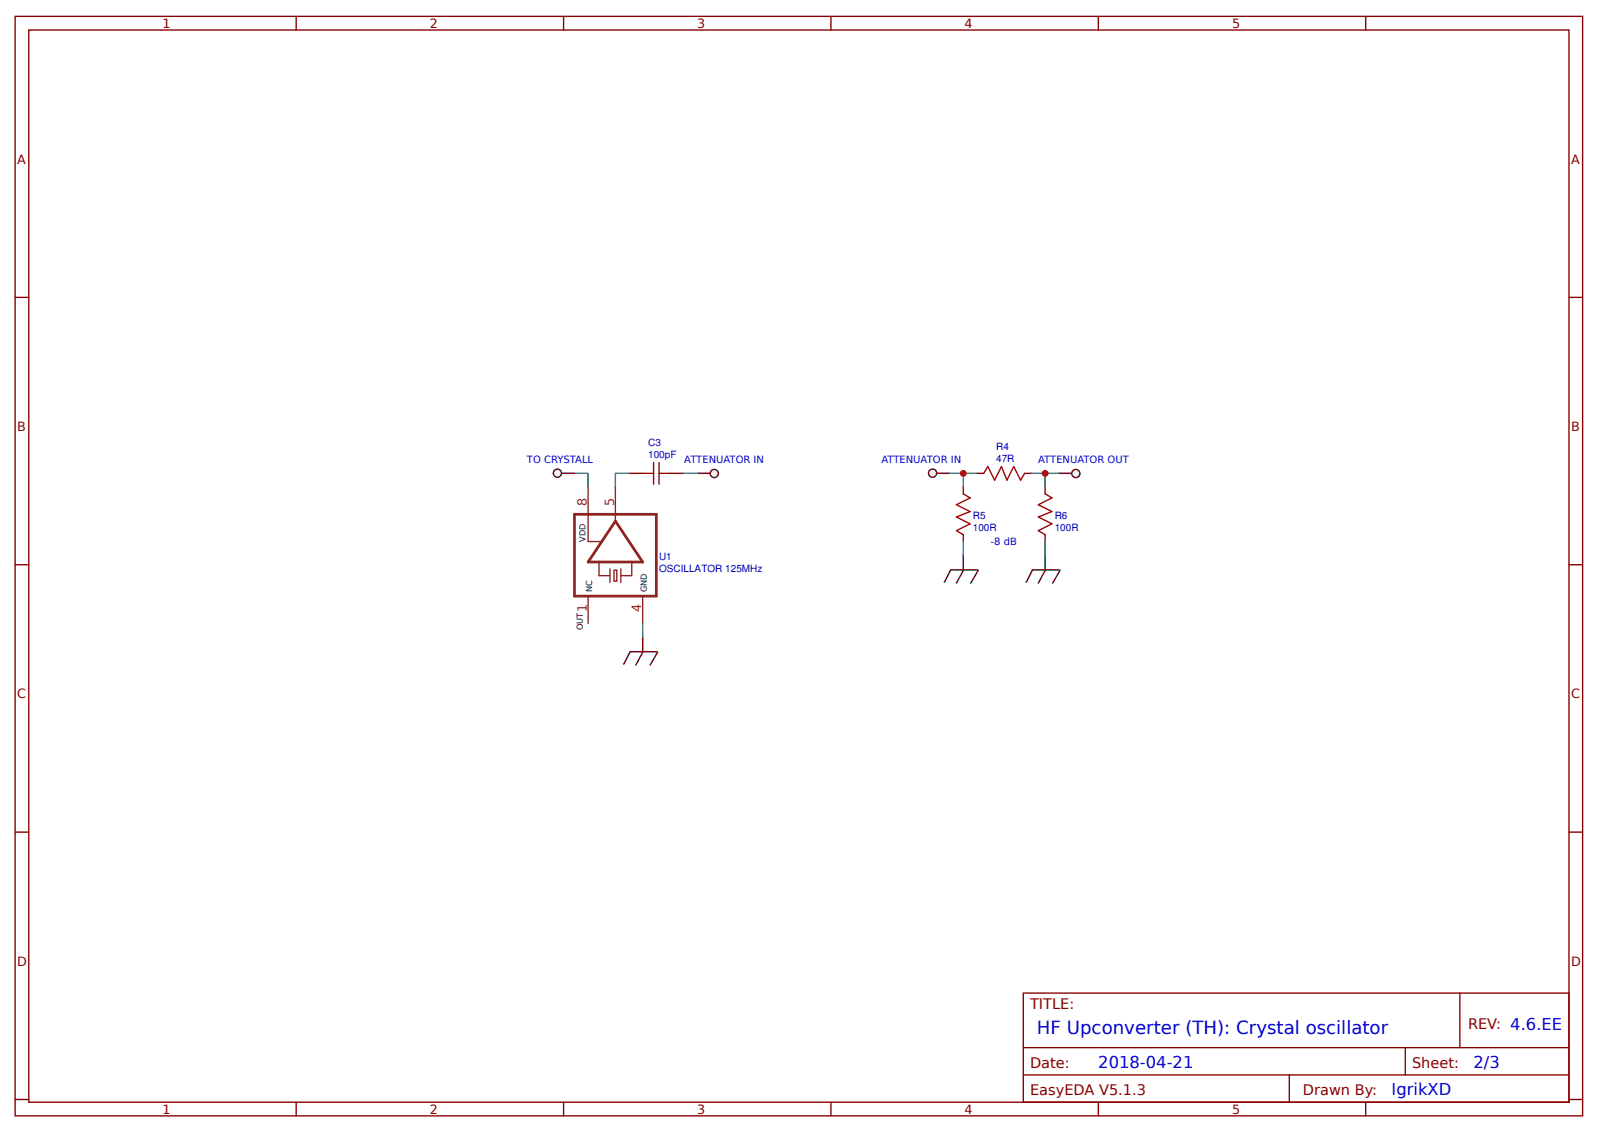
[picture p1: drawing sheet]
<svg xmlns="http://www.w3.org/2000/svg" width="310mm" height="219mm" viewBox="0 0 310 219" stroke-linecap="round" stroke-linejoin="round" font-family="sans-serif">
<g fill="none" stroke="#800" stroke-width=".26">
<path d="M2.9 3.2h304v213.2h-304zM5.6 5.8h298.7v208h-298.7zM57.4 3.2v2.6M109.3 3.2v2.6M161.2 3.2v2.6M213 3.2v2.6M264.9 3.2v2.6M2.9 57.7h2.7M304.3 57.7h2.6M122 91.8h2.6M129.9 91.8h2.7M186.8 94.5v1.3"/>
<path d="M189.5 91.8h1.3M198.7 91.8h1.4M202.7 94.5v1.3M2.9 109.5h2.7M186.8 103.7v1.3M202.7 103.7v1.3M304.3 109.5h2.6M2.9 161.4h2.7M304.3 161.4h2.6M198.5 192.6h105.8v21.2h-105.8zM283.1 192.6v10.6M2.9 213.3h2.7"/>
<path d="M57.4 213.8v2.6M109.3 213.8v2.6M161.2 213.8v2.6M198.5 203.2h105.8M198.5 208.5h105.8M213 213.8v2.6M250.1 208.5v5.3M264.9 213.8v2.6M272.5 203.2v5.3M304.3 213.3h2.6"/>
</g>
<path d="M124.6 91.8h2.2M126.8 89.7v4.2M127.8 89.7v4.2M127.8 91.8h2.1M186.8 95.8l1.3 .8-2.6 1.3 2.6 1.3-2.6 1.1 2.6 1.3-2.6 1.3 1.3 .8M190.8 91.8l.8-1.3 1.3 2.6 1.3-2.6 1.1 2.6 1.3-2.6 1.3 2.6 .8-1.3M202.7 95.8l1.3 .8-2.6 1.3 2.6 1.3-2.6 1.1 2.6 1.3-2.6 1.3 1.3 .8" fill="none" stroke="#a00000" stroke-width=".26"/>
<path d="M111.4 91.8h2.7v2.7M122 91.8h-2.6v2.7M189.5 91.8h-2.7v2.7M200.1 91.8h2.6v2.7" fill="none" stroke="#080" stroke-width=".26"/>
<g fill="none" stroke="#000" stroke-width=".26">
<path d="M108.8 91.8h2.6M184.4 110.5l-1.3 2.4M184.4 110.5h5.1M186.8 107.7v2.6M186.9 110.5l-1.4 2.6M189.7 110.6l-1.4 2.5M200.2 110.5l-1.2 2.4M200.3 110.5h5.1M202.7 107.7v2.6M202.8 110.5l-1.4 2.6M205.6 110.6l-1.4 2.5M122.2 126.4l-1.3 2.4"/>
<path d="M122.3 126.4h5.1M124.6 123.6v2.6M124.7 126.4l-1.4 2.6M127.6 126.5l-1.5 2.5"/>
</g>
<path d="M111.4 99.7h15.9v15.9h-15.9zM119.4 101.1l5.2 7.9h-10.5z" fill="none" stroke="#8d2323" stroke-width=".53"/>
<path d="M114.1 94.5v10.5h2.6M119.4 94.5v6.6M114.1 115.6v5.3M116.2 109v2.7h2.1M118.3 110.3v2.7M119.1 110.6h.5v2.1h-.5zM120.4 110.3v2.7M122.5 109v2.7h-2.1M124.6 115.6v5.3" fill="none" stroke="#8d2323" stroke-width=".26"/>
<circle cx="108.1" cy="91.8" r=".79" fill="#efefef" stroke="#000" stroke-width=".26"/>
<path d="M135.2 91.8h2.7" fill="none" stroke="#000" stroke-width=".26"/>
<circle cx="138.5" cy="91.8" r=".79" fill="#efefef" stroke="#000" stroke-width=".26"/>
<path d="M181.5 91.8h2.7" fill="none" stroke="#000" stroke-width=".26"/>
<circle cx="180.9" cy="91.8" r=".79" fill="#efefef" stroke="#000" stroke-width=".26"/>
<path d="M205.3 91.8h2.7" fill="none" stroke="#000" stroke-width=".26"/>
<circle cx="208.7" cy="91.8" r=".79" fill="#efefef" stroke="#000" stroke-width=".26"/>
<path d="M184.2 91.8h2.6" fill="none" stroke="#080" stroke-width=".26"/>
<circle cx="186.8" cy="91.8" r=".66" fill="#c00"/>
<path d="M202.7 91.8h2.6" fill="none" stroke="#080" stroke-width=".26"/>
<circle cx="202.7" cy="91.8" r=".66" fill="#c00"/>
<path d="M132.6 91.8h2.6M186.8 105v2.7M202.7 105v2.7M124.6 120.9v2.7" fill="none" stroke="#080" stroke-width=".26"/>
<text font-size="3.5" fill="#00f" x="201.1" y="200.6">HF Upconverter (TH): Crystal oscillator</text>
<g font-size="3.2" fill="#00f">
<text x="213" y="207.2">2018-04-21</text>
<text x="285.8" y="207.2">2/3</text>
<text x="269.9" y="212.5">IgrikXD</text>
</g>
<g font-size="2.8" fill="#800">
<text x="199.8" y="195.8">TITLE:</text>
<text x="284.7" y="199.5">REV: 4.6.EE</text>
<text x="199.8" y="207.2">Date:</text>
<text x="273.9" y="207.2">Sheet:</text>
<text x="199.8" y="212.5">EasyEDA V5.1.3</text>
<text x="252.7" y="212.5">Drawn By:</text>
</g>
<g font-size="2.5" fill="#800">
<text x="31.5" y="5.4">1</text>
<text x="83.4" y="5.4">2</text>
<text x="135.2" y="5.4">3</text>
<text x="187.1" y="5.4">4</text>
<text x="238.9" y="5.4">5</text>
<text x="3.3" y="31.8">A</text>
<text x="304.7" y="31.8">A</text>
<text x="3.3" y="83.6">B</text>
<text x="304.7" y="83.6">B</text>
<text x="3.3" y="135.5">C</text>
<text x="304.7" y="135.5">C</text>
<text x="3.3" y="187.3">D</text>
<text x="304.7" y="187.3">D</text>
<text x="31.5" y="216">1</text>
<text x="83.4" y="216">2</text>
<text x="135.2" y="216">3</text>
<text x="187.1" y="216">4</text>
<text x="238.9" y="216">5</text>
</g>
<g font-size="2.5" fill="#8d2323">
<text x="113.8" y="98.2" transform="rotate(-90 113.8 98.2)">8</text>
<text x="119.1" y="98.2" transform="rotate(-90 119.1 98.2)">5</text>
<text x="113.8" y="118.8" transform="rotate(-90 113.8 118.8)">1</text>
<text x="124.4" y="118.8" transform="rotate(-90 124.4 118.8)">4</text>
</g>
<g font-size="1.9" fill="#00f">
<text x="102.2" y="89.8">TO CRYSTALL</text>
<text x="132.7" y="89.8">ATTENUATOR IN</text>
<text x="170.9" y="89.8">ATTENUATOR IN</text>
<text x="201.4" y="89.8">ATTENUATOR OUT</text>
<text x="192.1" y="105.7">-8 dB</text>
</g>
<g font-size="1.9" fill="#000080">
<text x="125.7" y="88.9">100pF</text>
<text x="125.7" y="86.5">C3</text>
<text x="193.2" y="89.7">47R</text>
<text x="193.2" y="87.3">R4</text>
<text x="188.7" y="100.6">R5</text>
<text x="204.6" y="100.6">R6</text>
<text x="188.7" y="103">100R</text>
<text x="204.5" y="103">100R</text>
<text x="127.8" y="110.9">OSCILLATOR 125MHz</text>
<text x="127.8" y="108.6">U1</text>
</g>
<g font-size="1.6">
<text x="113.5" y="105" transform="rotate(-90 113.5 105)">VDD</text>
<text x="114.9" y="114.8" transform="rotate(-90 114.9 114.8)">NC</text>
<text x="125.4" y="114.8" transform="rotate(-90 125.4 114.8)">GND</text>
<text x="113" y="122.2" transform="rotate(-90 113 122.2)">OUT</text>
</g>
</svg>
